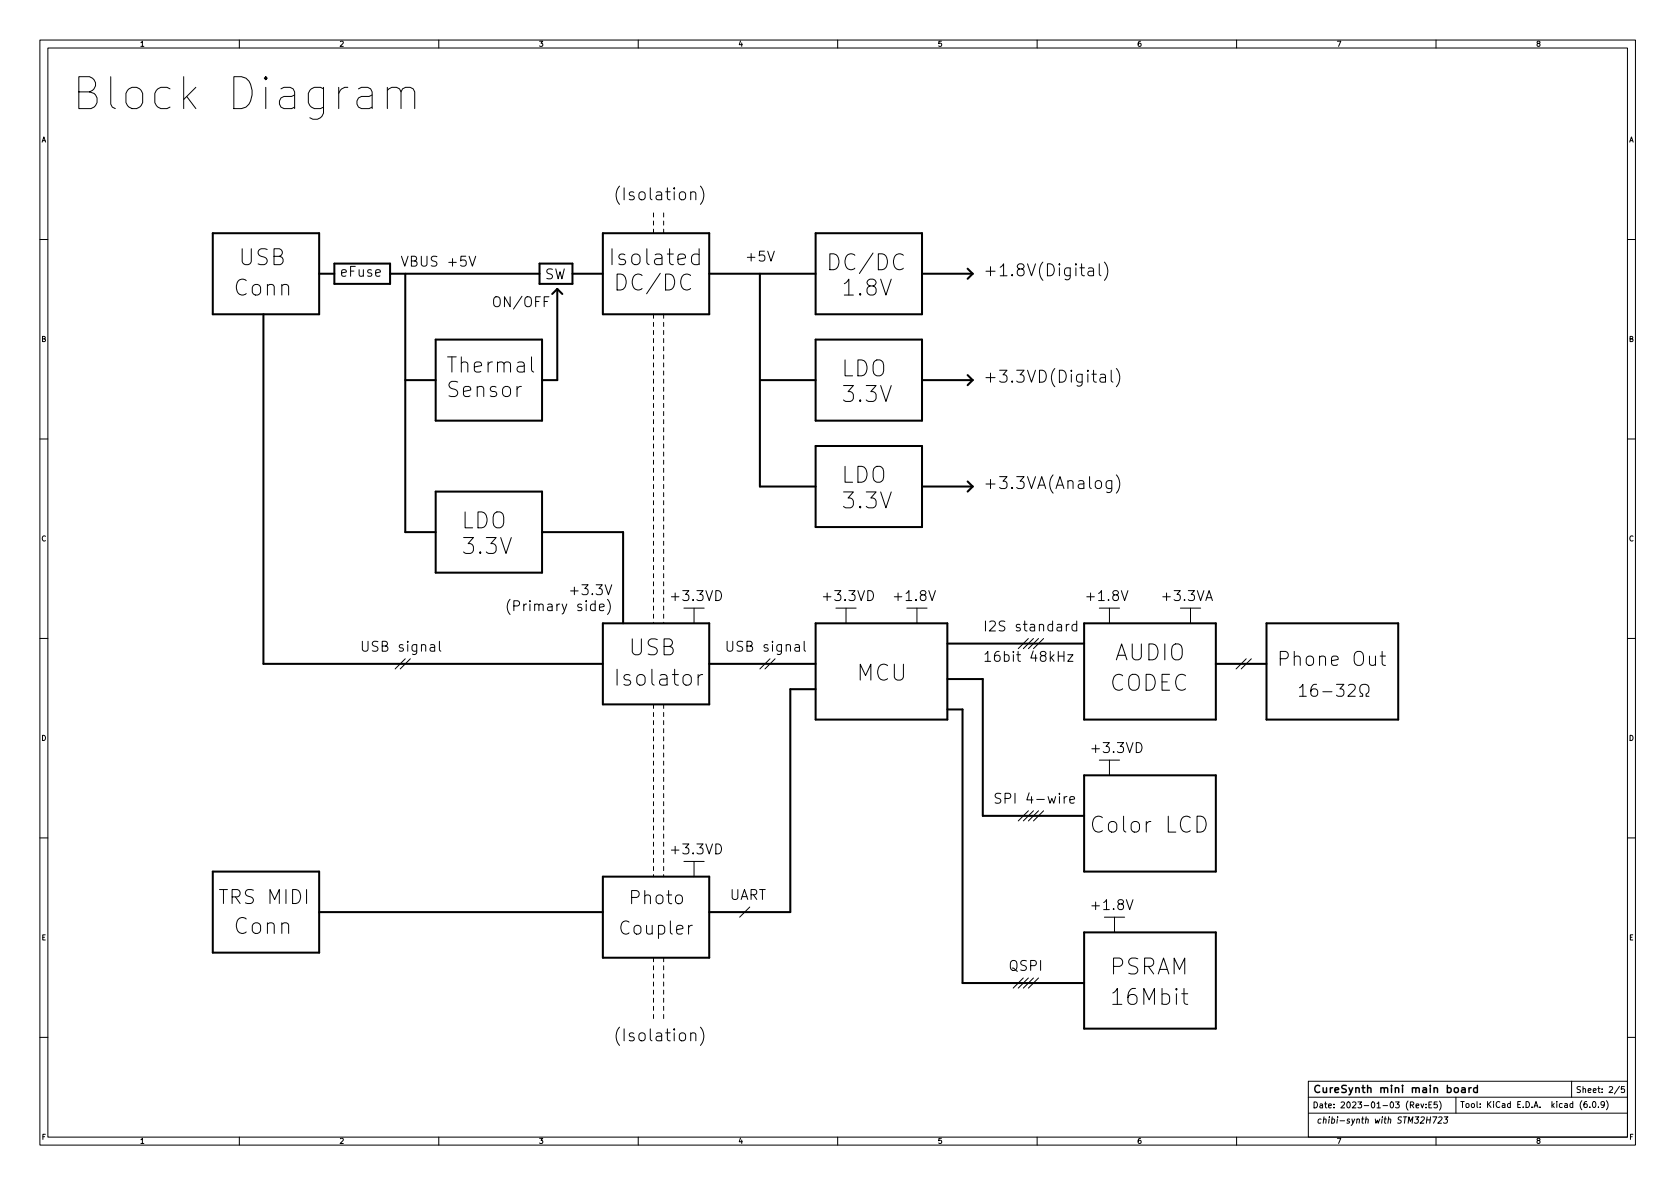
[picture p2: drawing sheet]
<svg xmlns="http://www.w3.org/2000/svg" width="420mm" height="297mm" viewBox="0 0 420 297" stroke-linecap="round" stroke-linejoin="round" font-family="sans-serif">
<g fill="none" stroke="#000" stroke-width=".25">
<path d="M10 10h400v277h-400zM12 12h396v273h-396zM60 10v2M110 10v2M160 10v2M210 10v2M260 10v2M310 10v2M360 10v2M97.1 22.7a2.17 2.17 0 0 1 3.1-.4l.3 .7v4.2M97.1 21.9v5.3M100.5 23l.4-.7 .8-.4h1.1l.8 .4 .4 .7v4.2"/>
<path d="M173.2 48.4a.74 .74 0 0 1 1.2 .1v1.6M175.6 46.7a3.4 3.4 0 0 1 0 4.5M10 60h2M117.6 64.2l.8 2.5 .9-2.5M137.6 74.4h-1.2v2.5M173.1 69.1a1.49 1.49 0 0 0-1.7-.2 1.49 1.49 0 0 0-.8 1.5 1.69 1.69 0 0 0 .5 1.8 1.69 1.69 0 0 0 1.8 .3l.2-.2M175.3 63.9l-1.2-.2-.5 .4-.2 .3v1.2l.3 .5 .4 .2 1.2-.2M175.3 62.4v3.9M192.5 63l.8 2.4 .8-2.4M226.5 64a1.49 1.49 0 0 0-1.7-.2 1.49 1.49 0 0 0-.8 1.5 1.69 1.69 0 0 0 .4 1.8 1.69 1.69 0 0 0 1.9 .3l.2-.2M272.9 67.3l.2-.2 .9 .2 .1 1.8M274.1 67.8l-1 .2a.59 .59 0 0 0-.4 .6 .59 .59 0 0 0 .4 .5l1-.1"/>
<path d="M275.6 66.1v2.6l.4 .4M276.9 65.7a3.4 3.4 0 0 1 0 4.6M408 60h2M130.7 96.9a.97 .97 0 0 0-1.1 .7M133.2 89.5v3.2l.2 .4 .4 .2M275.9 93.9l.2-.1 .9 .1 .1 1.9M277.1 94.5l-1 .2a.59 .59 0 0 0-.4 .5 .59 .59 0 0 0 .4 .6l1-.1M278.6 92.8v2.6l.4 .4M279.9 92.4a3.4 3.4 0 0 1 0 4.5M10 110h2M279.9 119a3.4 3.4 0 0 1 0 4.6M408 110h2"/>
<path d="M278.7 120.5v2.4a.81 .81 0 0 1-1.3 .4M278.7 120.6l-.8-.1-.6 .5v.9l.3 .4 .3 .2 .8-.2M127.9 150.2a2.85 2.85 0 0 0 0 3.8M128.8 151.9h1a.68 .68 0 0 0 .5-.7 .68 .68 0 0 0-.5-.6h-1v2.5M143 148.1h1.9M171.4 152.4h5.1M174 152.4v3.8M179.5 148a1.26 1.26 0 0 1 1.4 1.3 1.26 1.26 0 0 1-1.4 1.2zM209.5 152.4h5.1M212.1 152.4v3.8M217.6 148a1.26 1.26 0 0 1 1.4 1.3 1.26 1.26 0 0 1-1.4 1.2zM227.3 152.4h5.1"/>
<path d="M229.9 152.4v3.8M232.8 148l.9 2.5 .8-2.5M267.3 156.5v1.7M268 156.5l-.4 .1-.3 .4M269.9 156.6l-.7-.1-.5 .5v.7l.3 .3h.9M269.9 155.7v2.5M275.6 152.4h5.1M278.1 152.4v3.8M281.1 148l.8 2.5 .9-2.5M295.9 152.4h5.1M298.4 152.4v3.8M302.3 150.5l.8-2.5 .8 2.5"/>
<path d="M302.5 149.8h1.2M10 160h2M101.6 165.1l-2.5 2.6M102.9 165.1l-2.6 2.6M107.9 161.7h1l.1 1.5M109 162.2l-.9 .1a.49 .49 0 0 0-.3 .5 .49 .49 0 0 0 .3 .4l.9-.1M110.2 160.7v2.2l.3 .3M175 169.1v2.6M176.2 169.1a1.02 1.02 0 0 0-1.2 .8M193 165.1l-2.5 2.6M194.3 165.1l-2.5 2.6M199.3 161.7h1l.1 1.5"/>
<path d="M200.4 162.2l-.8 .1a.49 .49 0 0 0-.4 .5 .49 .49 0 0 0 .4 .4l.8-.1M201.6 160.7v2.2l.4 .3M257.8 160.1l-2.5 2.5M259.1 160.1l-2.6 2.5M260.3 160.1l-2.5 2.5M261.6 160.1l-2.5 2.5M265.3 164.5h1.4M266.7 163.3v2.5M267.7 164.1h1.3l-1.3 1.7h1.3M312.4 165.1l-2.5 2.6M313.7 165.1l-2.6 2.6M325.8 172.4l.8-.9v3"/>
<path d="M325.8 174.5h1.7M330 171.5a1.19 1.19 0 0 0-1.4 1.3v1.2l.3 .4 .9 .1 .4-.2 .1-1-.3-.5-.8-.1-.6 .6M331.6 173.4h2.3M335 171.5h1.9l-1 1.2a.82 .82 0 0 1 1 .6v.7l-.3 .4-1.1 .1-.5-.2M338 171.8l.5-.3h.7a.81 .81 0 0 1 .4 1.3l-1.7 1.7h1.9M340.9 174.5h.7v-.5a1.28 1.28 0 0 1-.6-1.8 1.28 1.28 0 0 1 1.8-.5 1.38 1.38 0 0 1-.3 2.3v.5h.7M346 164.5h1.3M346.5 163.3v3l.2 .3 .6 .2M408 160h2M266.8 199.7v1.6M267.5 199.7l-.5 .1-.2 .4M275.6 190.5h5.1"/>
<path d="M278.1 190.5v3.8M284.9 186.1a1.26 1.26 0 0 1 1.4 1.3 1.26 1.26 0 0 1-1.4 1.2zM10 210h2M171.4 215.9h5.1M174 215.9v3.8M179.5 211.5a1.26 1.26 0 0 1 1.4 1.3 1.26 1.26 0 0 1-1.4 1.2zM257.8 203.2l-2.5 2.6M259.1 203.2l-2.6 2.6M260.3 203.2l-2.5 2.6M261.6 203.2l-2.5 2.6M268.2 200.5l1.2-.2-.1-.5-.7-.1-.4 .3 .1 1.2h1M300.1 204.6h.9a2.18 2.18 0 0 1 1 3.4l-.4 .4-.6 .2h-.9z"/>
<path d="M408 210h2M169.7 224.5a.9 .9 0 0 1 1.4 .5v.9a.9 .9 0 0 1-.9 .7 .9 .9 0 0 1-.9-.7v-.9zM173.6 232a.84 .84 0 0 0-1 .6M188 227.4l-2.6 2.5M276.9 229.9h5M279.4 229.9v3.8M282.4 225.5l.8 2.5 .8-2.5M173.2 259.2a.74 .74 0 0 1 1.2 .1v1.6M175.6 257.5a3.4 3.4 0 0 1 0 4.5M256.5 245.1l-2.5 2.6M257.8 245.1l-2.5 2.6M259.1 245.1l-2.6 2.6"/>
<path d="M260.3 245.1l-2.5 2.6M296.2 249.1h1.6M296.8 247.8v3.4l.2 .4 .8 .2M10 260h2M328 271h80v14h-80zM328 275h80M328 279h80M331.9 280l-.2 1.6M333.3 280v.1M334 280l-.2 1.6M335.3 280v.1M341.6 280l-.1 1.3 .3 .3"/>
<path d="M342.5 280l-.2 1.6M346.6 280l-.1 .1M347.3 280l-.2 1.3 .3 .3M348.1 280l-.2 1.6M351.8 280h.9M352.3 280l-.2 1.6M354.8 280h.9l-.6 .6 .4 .1v.7l-.3 .2-.6-.2M355 277.2l.7-.1-.1-.3-.4-.1-.2 .2 .1 .7h.5M356.2 276.7l.4 1 .3-1M357.5 277.6v.1M357.5 276.8v.1M357.8 280l-.2 1.6"/>
<path d="M358.2 276.9h.5M358.6 280l-.2 1.6M358.9 276.2h-.7v1.5h.7M359.2 280h1l-.8 1.6M360.3 276.2h-.7l-.1 .7h.7l.1 .7-.2 .1-.6-.1M360.8 276a1.72 1.72 0 0 1 0 2.3M362.1 280h.9l-.6 .6 .4 .1-.1 .7-.2 .2-.6-.2M365 275v4M394 271v4M397.8 276.1l-.5 .1-.2 .3v.8l.2 .3 .6-.1-.1-.7-.5-.1-.2 .3M398.6 277.5v.1M399.4 276.2l.2-.1a.8 .8 0 0 1 .5 .8 .8 .8 0 0 1-.5 .7 .99 .99 0 0 1-.2-1.4z"/>
<path d="M400.7 277.5v.1M402.2 276.8l-.3 .2h-.4l-.1-.7 .5-.2 .3 .3-.1 .9-.2 .2-.4 .1M402.7 275.9a1.72 1.72 0 0 1 0 2.3M406 272.3l-1.3 1.9M407.2 272.4h-.7l-.1 .7 .7-.1 .1 .7-.2 .2-.6-.2M408 260h2M60 285v2M110 285v2M160 285v2M210 285v2M260 285v2M310 285v2"/>
<path d="M331.2 280.6h-.6l-.2 .7 .2 .3 .5-.1M331.8 280.6h.6v1M333.2 280.5l-.1 1.1M333.9 280.6l.4-.1 .3 .3-.2 .7h-.6M335.3 280.5l-.2 1.1M335.9 280.9h1.2M338.3 280.6l-.3-.1-.3 .3 .6 .3-.1 .4h-.5M338.9 280.5l.2 1.1M339.6 280.5l-.6 1.4-.3 .2M340.2 280.6h.6l-.1 1M340.2 280.5l-.1 1.1M341.3 280.5h.6"/>
<path d="M342.4 280.6h.6l-.1 1M344.8 280.5l.1 1.1 .4-.8 .2 .8 .4-1.1M346.5 280.5l-.1 1.1M347 280.5h.6M348 280.6h.6v1M351.4 280h-.6l-.2 .1v.5l.6 .3 .1 .4-.4 .3-.5-.1M353 281.6l.2-1.6 .4 1.1 .6-1.1-.2 1.6M356.3 280.1l.5-.1 .3 .4-1.1 1.2h.9M357.7 280.7h.8M360 285v2M360.7 280.1l.6-.1 .2 .4-1.1 1.2h1"/>
</g>
<path d="M366.5 272.7h.7l.1 1.2M367.3 273.1l-.7 .1a.35 .35 0 0 0-.2 .2 .35 .35 0 0 0 .1 .4h.8M368.3 272.7v1.2M368.8 272.7l-.5 .3M370.4 272.7h-.6l-.4 .3 .2 .8h.8M370.4 272.1v1.8" fill="none" stroke="#000" stroke-width=".36"/>
<g fill="none" stroke="#000" stroke-width=".51">
<path d="M53.3 58.5h26.7v20.3h-26.7zM151.1 58.5h26.7v20.3h-26.7zM204.5 58.5h26.6v20.3h-26.6zM66 78.8v87.6h85.1M80 68.6h3.8M83.8 66.1h14v5.1h-14zM97.8 68.6h37.5M101.6 68.6v64.8h7.6M135.3 66.1h8.2v5.1h-8.2zM139.7 72.4v22.9h-3.8M139.7 72.4l1.3 1.3M139.7 72.4l-1.3 1.3"/>
<path d="M143.5 68.6h7.6M177.8 68.6h26.7M190.5 68.6v53.4h14M231.1 68.6h12.7M242.6 67.3l1.2 1.3M243.8 68.6l-1.2 1.3M101.6 95.3h7.6M109.2 85.1h26.7v20.3h-26.7zM190.5 95.3h14M204.5 85.1h26.6v20.3h-26.6zM231.1 95.3h12.7M242.6 94l1.2 1.3"/>
<path d="M243.8 95.3l-1.2 1.3M204.5 111.8h26.6v20.3h-26.6zM109.2 123.2h26.7v20.3h-26.7zM135.9 133.4h20.3v22.8M231.1 122h12.7M242.6 120.7l1.2 1.3M243.8 122l-1.2 1.2M151.1 156.2h26.7v20.4h-26.7zM204.5 156.2h33v24.2h-33zM271.8 156.2h33v24.2h-33zM317.5 156.2h33v24.2h-33zM177.8 166.4h26.7"/>
<path d="M204.5 172.8h-6.4v55.8h-20.3M237.5 177.8h3.8v68.6h30.5M237.5 170.2h8.9v34.3h25.4M237.5 161.3h34.3M304.8 166.4h12.7M271.8 194.3h33v24.2h-33zM53.3 218.5h26.7v20.3h-26.7zM151.1 219.7h26.7v20.4h-26.7zM80 228.6h71.1M271.8 233.7h33v24.1h-33z"/>
</g>
<path d="M163.8 53.4v5.1M166.4 53.4v5.1M163.8 78.8v77.4M166.4 78.8v77.4M163.8 176.6v43.1M166.4 176.6v43.1M163.8 240.1v15.2M166.4 240.1v15.2" fill="none" stroke="#000" stroke-width=".25" stroke-dasharray="1 1"/>
<text font-size="11.1" x="17.8" y="27.6">Block Diagram</text>
<g font-size="5.6">
<text x="59.7" y="66.5">USB</text>
<text x="152.4" y="66.5">Isolated</text>
<text x="207" y="67.8">DC/DC</text>
<text x="58.4" y="74.1">Conn</text>
<text x="153.7" y="72.9">DC/DC</text>
<text x="210.8" y="74.1">1.8V</text>
<text x="210.8" y="94.4">LDO</text>
<text x="210.8" y="100.8">3.3V</text>
<text x="210.8" y="121.1">LDO</text>
<text x="210.8" y="127.5">3.3V</text>
<text x="115.6" y="132.5">LDO</text>
<text x="115.6" y="138.9">3.3V</text>
<text x="157.5" y="164.3">USB</text>
<text x="279.4" y="165.6">AUDIO</text>
<text x="153.7" y="171.9">Isolator</text>
<text x="214.6" y="170.7">MCU</text>
<text x="278.1" y="173.2">CODEC</text>
<text x="273" y="208.8">Color LCD</text>
<text x="58.4" y="234.2">Conn</text>
<text x="278.1" y="244.3">PSRAM</text>
<text x="278.1" y="251.9">16Mbit</text>
</g>
<g font-size="5.3">
<text x="111.8" y="93.5">Thermal</text>
<text x="111.8" y="99.6">Sensor</text>
</g>
<g font-size="4.9">
<text x="320" y="167">Phone Out</text>
<text x="54.6" y="226.6">TRS MIDI</text>
</g>
<g font-size="4.6">
<text x="157.5" y="226.7">Photo</text>
<text x="154.9" y="234.3">Coupler</text>
</g>
<g font-size="4.2">
<text x="153.7" y="50.2">(Isolation)</text>
<text x="246.4" y="69.3">+1.8V(Digital)</text>
<text x="246.4" y="95.9">+3.3VD(Digital)</text>
<text x="246.4" y="122.6">+3.3VA(Analog)</text>
<text x="153.7" y="261">(Isolation)</text>
</g>
<g font-size="3.5">
<text x="186.7" y="65.6">+5V</text>
<text x="85.1" y="69.4">eFuse</text>
<text x="100.3" y="66.8">VBUS +5V</text>
<text x="136.5" y="70">SW</text>
<text x="123.2" y="77">ON/OFF</text>
<text x="144.5" y="149.2">+3.3V</text>
<text x="130.5" y="153.2">(Primary side)</text>
<text x="167.6" y="150.7">+3.3VD</text>
<text x="205.7" y="150.7">+3.3VD</text>
<text x="223.5" y="150.7">+1.8V</text>
<text x="271.8" y="150.7">+1.8V</text>
<text x="290.8" y="150.7">+3.3VA</text>
<text x="246.4" y="158.3">I2S standard</text>
<text x="90.2" y="163.4">USB signal</text>
<text x="181.6" y="163.4">USB signal</text>
<text x="246.4" y="165.9">16bit 48kHz</text>
<text x="273" y="188.8">+3.3VD</text>
<text x="248.9" y="201.5">SPI 4-wire</text>
<text x="167.6" y="214.2">+3.3VD</text>
<text x="182.9" y="225.6">UART</text>
<text x="273" y="228.1">+1.8V</text>
<text x="252.7" y="243.4">QSPI</text>
</g>
<text font-size="2.5" x="329" y="273.9">CureSynth mini main board</text>
<g font-size="2.1">
<text x="395" y="273.9">Sheet: 2/5</text>
<text x="329" y="277.8">Date: 2023-01-03 (Rev:E5)</text>
<text x="366" y="277.7">Tool: KiCad E.D.A. kicad (6.0.9)</text>
</g>
<g font-size="1.8">
<text x="35" y="11.7">1</text>
<text x="85" y="11.7">2</text>
<text x="135" y="11.7">3</text>
<text x="185" y="11.7">4</text>
<text x="235" y="11.7">5</text>
<text x="285" y="11.7">6</text>
<text x="335" y="11.7">7</text>
<text x="385" y="11.7">8</text>
<text x="10.3" y="35.7">A</text>
<text x="408.3" y="35.7">A</text>
<text x="10.3" y="85.7">B</text>
<text x="408.3" y="85.7">B</text>
<text x="10.3" y="135.7">C</text>
<text x="408.3" y="135.7">C</text>
<text x="10.3" y="185.7">D</text>
<text x="408.3" y="185.7">D</text>
<text x="10.4" y="235.7">E</text>
<text x="408.4" y="235.7">E</text>
<text x="10.4" y="285.7">F</text>
<text x="35" y="286.7">1</text>
<text x="85" y="286.7">2</text>
<text x="135" y="286.7">3</text>
<text x="185" y="286.7">4</text>
<text x="235" y="286.7">5</text>
<text x="285" y="286.7">6</text>
<text x="335" y="286.7">7</text>
<text x="385" y="286.7">8</text>
<text x="408.4" y="285.7">F</text>
</g>
</svg>
